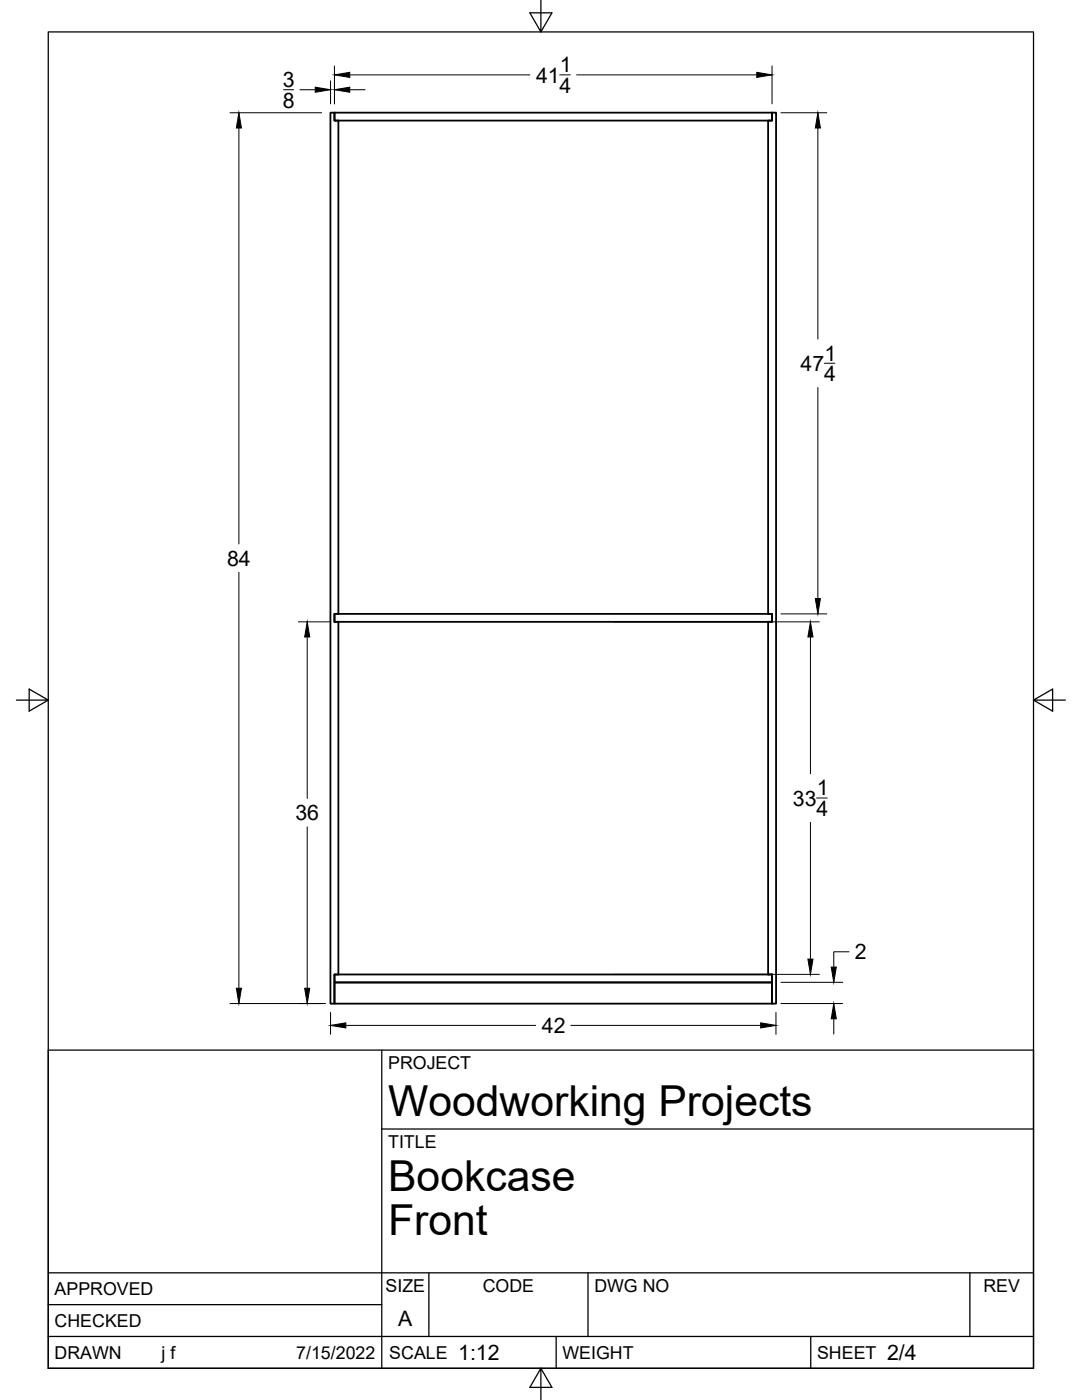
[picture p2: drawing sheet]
<svg xmlns="http://www.w3.org/2000/svg" width="216mm" height="279mm" viewBox="0 0 216 279" stroke-linecap="round" stroke-linejoin="round" font-family="sans-serif">
<!-- layer: Visible -->
<path d="M65.9 22.5h.8v1.6h.8v98.4h-.8v1.6h.8v70.4h-.8v5.8h-.8zM66.7 22.5h87.4v1.6h-87.4zM66.7 122.5h87.4v1.6h-87.4zM154.1 122.5h-.8v-98.4h.8v-1.6h.8v177.8h-.8v-5.8M154.1 122.5v1.6h-.8v70.4h.8M66.7 194.5h87.4v1.6h-87.4zM66.7 196.1h87.4v4.2h-87.4z" fill="none" stroke="#000" stroke-width=".36"/>
<!-- layer: Border -->
<path d="M9.6 6.4h196.6v266.7h-196.6zM107.9 0v6.4l-2.2-3.8h4.4l-2.2 3.8M3.3 139.7h6.3l-3.8-2.2v4.4l3.8-2.2M206.2 139.7l3.8 2.2v-4.4l-3.8 2.2h6.4M107.9 273.1l2.2 3.8h-4.4l2.2-3.8v6.3" fill="none" stroke="#000" stroke-width=".25"/>
<!-- layer: Titleblock -->
<path d="M9.6 209.6h196.6v63.5h-196.6zM76.2 209.6v63.5M76.2 225.3h130M9.6 254h196.6M85.6 254v12.7M117.3 254v12.7M193.5 254v12.7M9.6 266.7h196.6M9.6 260.4h66.6M111 266.7v6.4M161.8 266.7v6.4" fill="none" stroke="#000" stroke-width=".25"/>
<!-- layer: Dimensions -->
<g fill="none" stroke="#000" stroke-width=".2">
<path d="M56.6 17.9h2M59.9 17.9h3M66 16.1v4.6M66.7 13.2v7.5M69.8 14.9h35.9M69.8 17.9h3M111.7 14.9h2.1M115.1 14.9h35.9M154.1 13.2v7.5M45.9 22.5h18.3M47.7 25.5v83.1M155.8 22.5h9.2"/>
<path d="M163.2 25.5v42.2M163.2 77.3v42.2M164.5 72.5h2.1M47.7 114.2v83M59.5 124.1h6.3M61.3 127.1v32.3M122.4 124.1h41.1M155.8 122.5h9.2M161.7 127.1v27.3M162.9 159.3h2.2M61.3 165v32.2M161.7 164.1v27.3"/>
<path d="M122.4 194.5h41.1M155.8 196h12.3M169.4 189.9h-3v3.1M45.9 200.3h19.1M66 202.1v4.3M69 204.6h37.9M113.9 204.6h37.9M154.8 202.1v4.3M155.8 200.3h12.3M166.4 203.3v3.1"/>
</g>
<g fill="#000" stroke="#000" stroke-width=".2">
<path d="M62.9 17.4l3.1 .5-3.1 .5zM66.7 14.9l3.1-.5v1.1zM66.7 17.9l3.1-.5v1zM151 14.4l3.1 .5-3.1 .6zM47.7 22.5l.5 3h-1zM163.2 22.5l.5 3h-1zM162.7 119.5h1l-.5 3zM61.3 124.1l.5 3h-1zM161.7 124.1l.5 3h-1zM47.2 197.2h1l-.5 3.1zM60.8 197.2h1l-.5 3.1zM161.2 191.4h1l-.5 3.1z"/>
<path d="M165.9 193h1l-.5 3zM66 204.6l3-.5v1zM151.8 204.1l3 .5-3 .5zM166.4 200.3l.5 3h-1z"/>
</g>
<g font-size="8.5">
<text x="77.4" y="222.8">Woodworking Projects</text>
<text x="77.4" y="237.8">Bookcase</text>
<text x="77.4" y="246.4">Front</text>
</g>
<g font-size="4.3">
<text x="56.4" y="17.4">3</text>
<text x="107" y="16.5">41</text>
<text x="111.7" y="14.4">1</text>
<text x="56.4" y="21.5">8</text>
<text x="111.6" y="18.5">4</text>
<text x="164.5" y="72">1</text>
<text x="159.7" y="74">47</text>
<text x="164.4" y="76.1">4</text>
<text x="45.3" y="112.9">84</text>
<text x="158.2" y="160.8">33</text>
<text x="163" y="158.8">1</text>
<text x="58.9" y="163.7">36</text>
<text x="162.9" y="162.8">4</text>
<text x="170.6" y="191.5">2</text>
<text x="108.1" y="206.2">42</text>
<text x="79.5" y="264.5">A</text>
<text x="91.4" y="271.4">1:12</text>
<text x="177" y="271.4">2/4</text>
</g>
<g font-size="3.5">
<text x="77.4" y="213.4">PROJECT</text>
<text x="77.4" y="229.1">TITLE</text>
<text x="76.9" y="257.8">SIZE</text>
<text x="96.3" y="257.8">CODE</text>
<text x="118.6" y="257.8">DWG NO</text>
<text x="196.2" y="257.8">REV</text>
<text x="10.9" y="258.5">APPROVED</text>
<text x="10.9" y="264.8">CHECKED</text>
<text x="10.9" y="271.2">DRAWN</text>
<text x="32.2" y="271.2">j f</text>
<text x="59.1" y="271.2">7/15/2022</text>
<text x="77.7" y="271.2">SCALE</text>
<text x="112.2" y="271.2">WEIGHT</text>
<text x="163" y="271.2">SHEET</text>
</g>
</svg>
